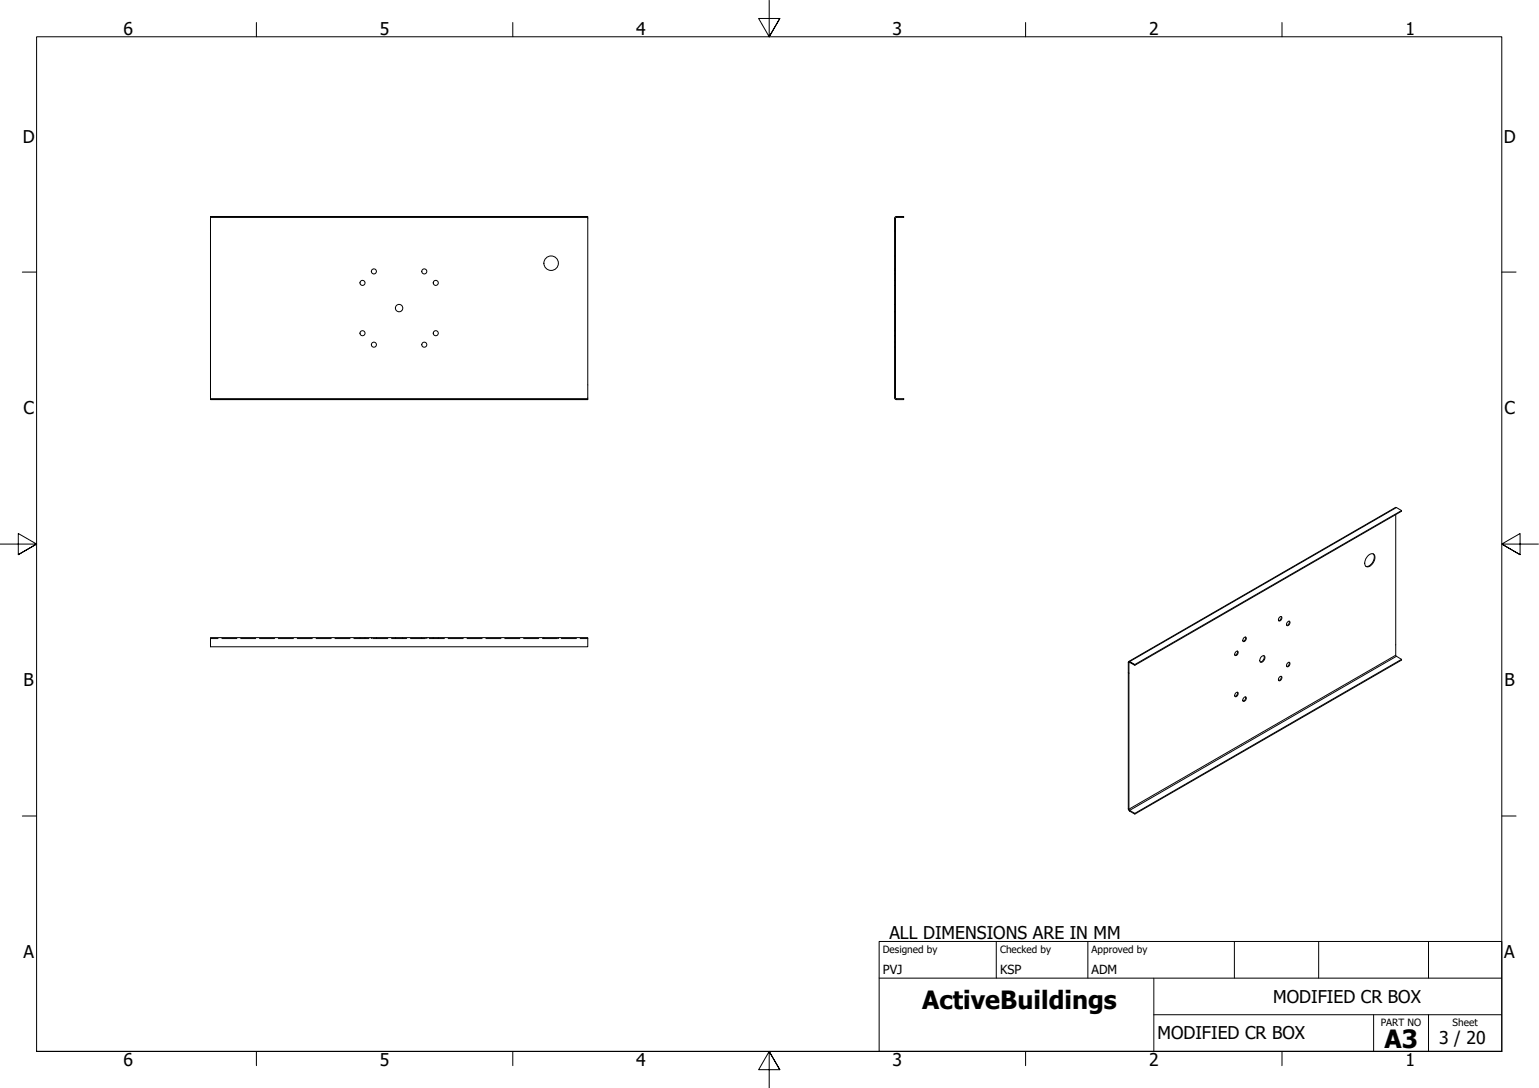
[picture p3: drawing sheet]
<svg xmlns="http://www.w3.org/2000/svg" width="420mm" height="297mm" viewBox="0 0 420 297" stroke-linecap="round" stroke-linejoin="round" font-family="sans-serif">
<!-- layer: Visible (ISO) -->
<g fill="none" stroke="#000" stroke-width=".27">
<path d="M57.5 59.1h103v.3h-103zM57.5 59.4v49.4M160.5 59.4v49.4M244.7 59.1h2v.3h-2M244.7 59.1l-.5 .5v49l.5 .5M244.7 59.4l-.2 .2v49l.2 .2M57.5 108.8h103v.3h-103zM244.7 108.8h2v.3h-2M382.6 139.4l-72.8 42M373.4 151.9a1.06 1.06 0 0 1 .9-.8 1.06 1.06 0 0 1 1 .7 2.62 2.62 0 0 1-2.2 2.9 1.86 1.86 0 0 1 .3-2.8zM374.9 151.2a2.38 2.38 0 0 1-2 3.4M381 140.5v38.4l.1 .2 1.5 .9v.2l-72.8 42.1"/>
<path d="M57.5 174.1h103v2.5h-103zM337.3 178l.4-.2a.62 .62 0 0 1 .2 .8 .62 .62 0 0 1-.8 .2zM337.8 177.7v.7l-.7 .5M339.6 174.2l.3-.3a.66 .66 0 0 1 .3 .8 .66 .66 0 0 1-.6 .5l-.3-.4zM340 173.9l-.1 .9-.6 .3M344.4 179.2a.58 .58 0 0 1 .9 0 .58 .58 0 0 1-.1 .9l-.4 .5a.57 .57 0 0 1-.8 0 .57 .57 0 0 1 .1-.8zM345 179a1.28 1.28 0 0 1-1 1.7M349.3 168.6l.3-.3a.62 .62 0 0 1 .2 .8 .62 .62 0 0 1-.8 .3zM349.7 168.3v.6l-.6 .6M351.5 169.8l.3-.2a.62 .62 0 0 1 .3 .8 .62 .62 0 0 1-.9 .3zM351.9 169.6l-.1 .8-.5 .3M308.1 180.6l72.9-42.1 1.6 .9v.2l-72.8 42"/>
<path d="M337.3 189.2l.4-.2a.62 .62 0 0 1 .2 .8 .62 .62 0 0 1-.8 .3zM337.8 189l-.1 .8-.6 .3M339.6 190.5l.3-.2a.66 .66 0 0 1 .3 .7 .66 .66 0 0 1-.6 .5l-.3-.3zM340 190.3v.6l-.7 .5M349.3 184.9l.3-.3a.62 .62 0 0 1 .2 .9 .62 .62 0 0 1-.8 .2zM349.7 184.6l-.1 .9-.5 .3M351.5 181.1l.3-.3a.62 .62 0 0 1 .3 .8 .62 .62 0 0 1-.9 .3zM351.9 180.8v.6l-.6 .6M382.6 180l-72.8 42.1-1.4-.9-.2-.3v-40.1l1.6 .8v-.2l-1.7-.8-.1 40.2 .4 .7 1.4 .8v-.2"/>
<circle cx="99" cy="77.2" r=".69"/>
<circle cx="102.1" cy="74.1" r=".69"/>
<circle cx="115.8" cy="74.1" r=".69"/>
<circle cx="119" cy="77.2" r=".69"/>
<circle cx="150.5" cy="71.9" r="1.98"/>
<circle cx="99" cy="91" r=".69"/>
<circle cx="102.1" cy="94.1" r=".69"/>
<circle cx="109" cy="84.1" r="1.01"/>
<circle cx="115.8" cy="94.1" r=".69"/>
<circle cx="119" cy="91" r=".69"/>
</g>
<!-- layer: Hidden (ISO) -->
<g fill="none" stroke="#000" stroke-width=".27">
<path d="M244.2 74.8h.1M244.2 73.4h.1M244.2 73.8h.1M244.2 69.9h.1M244.2 77.9h.1M244.2 76.5h.1M244.4 74.8h.1M244.4 73.4h.1M244.4 73.8h.1M244.4 69.9h.1M244.4 77.9h.1M244.4 76.5h.1"/>
<path d="M244.2 94.8h.1M244.2 93.4h.1M244.2 85.1h.1M244.2 83.1h.1M244.2 91.7h.1M244.2 90.3h.1M244.4 94.8h.1M244.4 93.4h.1M244.4 85.1h.1M244.4 83.1h.1M244.4 91.7h.1M244.4 90.3h.1"/>
<path d="M57.5 174.3h2M60.6 174.3h4.1M65.7 174.3h4.1M70.8 174.3h4.2M76 174.3h4.1M81.2 174.3h4.1M86.3 174.3h4.1M91.4 174.3h4.2M96.6 174.3h4.1M98.3 174.1v.1M98.3 174.3h.1M99.7 174.1v.1"/>
<path d="M99.7 174.3h.1M101.4 174.1v.1M101.4 174.3h.1M101.7 174.3h4.2M102.8 174.1v.1M102.8 174.3h.1M106.9 174.3h4.1M107.9 174.1v.1M107.9 174.3h.1M110 174.1v.1M110 174.3h.1M112.1 174.3h4.1"/>
<path d="M115.1 174.1v.1M115.1 174.3h.1M116.5 174.1v.1M116.5 174.3h.1M117.2 174.3h4.1M118.3 174.1v.1M118.3 174.3h.1M119.7 174.1v.1M119.7 174.3h.1M122.3 174.3h4.2M127.5 174.3h4.1M132.7 174.3h4.1"/>
<path d="M137.8 174.3h4.1M142.9 174.3h4.2M148.1 174.3h4.1M148.5 174.1v.1M148.5 174.3h.1M152.4 174.1v.1M152.4 174.3h.1M153.2 174.3h4.2M158.4 174.3h2.1"/>
</g>
<!-- layer: Visible Narrow (ISO) -->
<path d="M381.2 138.6l-72.8 42v.2h-.4M381 178.9l-72.8 42-.2-.1M381.2 179.2l-72.8 42v.3M308 183.7l.2 .1" fill="none" stroke="#000" stroke-width=".27"/>
<!-- layer: Border (ISO) -->
<g fill="none" stroke="#000" stroke-width=".27">
<path d="M70 6.1v3.9M140 6.1v3.9M210 0v10l-2.9-5h5.8l-2.9 5 2.9-5M280 6.1v3.9M350 6.1v3.9M6.1 74.3h3.9M410 74.3h3.9M0 148.5h10l-5-2.8v5.7l5-2.9-5 2.9M420 148.5h-10l5-2.8v5.7l-5-2.9 5 2.9M6.1 222.8h3.9M410 222.8h3.9M10 287v-277h400v277h-400h400"/>
<path d="M70 287v3.9M140 287v3.9M212.9 292l-2.9-5 2.9 5h-5.8l2.9-5v10M280 287v3.9M350 287v3.9"/>
</g>
<!-- layer: Title (ISO) -->
<path d="M240 257h170v30h-170zM272 257v10M297 257v10M337 257v10M360 257v10M390 257v10M240 267h170M315 277h95M315 267v20M375 277v10M390 277v10" fill="none" stroke="#000" stroke-width=".27"/>
<g font-size="6.9">
<text x="251.8" y="275.5">ActiveBuildings</text>
<text x="378" y="286.2">A3</text>
</g>
<g font-size="4.8">
<text x="33.7" y="9.6">6</text>
<text x="103.7" y="9.6">5</text>
<text x="173.7" y="9.6">4</text>
<text x="243.7" y="9.6">3</text>
<text x="313.7" y="9.6">2</text>
<text x="383.7" y="9.6">1</text>
<text x="6.2" y="38.9">D</text>
<text x="410.5" y="38.9">D</text>
<text x="6.4" y="113.2">C</text>
<text x="410.7" y="113.2">C</text>
<text x="6.4" y="187.4">B</text>
<text x="410.7" y="187.4">B</text>
<text x="242.8" y="256.3">ALL DIMENSIONS ARE IN MM</text>
<text x="6.4" y="261.7">A</text>
<text x="410.7" y="261.7">A</text>
<text x="347.6" y="273.8">MODIFIED CR BOX</text>
<text x="316" y="283.7">MODIFIED CR BOX</text>
<text x="392.9" y="285">3 / 20</text>
<text x="33.7" y="290.9">6</text>
<text x="103.7" y="290.9">5</text>
<text x="173.7" y="290.9">4</text>
<text x="243.7" y="290.9">3</text>
<text x="313.7" y="290.9">2</text>
<text x="383.7" y="290.9">1</text>
</g>
<g font-size="3.4">
<text x="241" y="266">PVJ</text>
<text x="273" y="266">KSP</text>
<text x="298" y="266">ADM</text>
</g>
<g font-size="2.7">
<text x="241" y="260.1">Designed by</text>
<text x="273" y="260.1">Checked by</text>
<text x="298" y="260.1">Approved by</text>
<text x="376.9" y="280.1">PART NO</text>
<text x="396.6" y="280.1">Sheet</text>
</g>
</svg>
